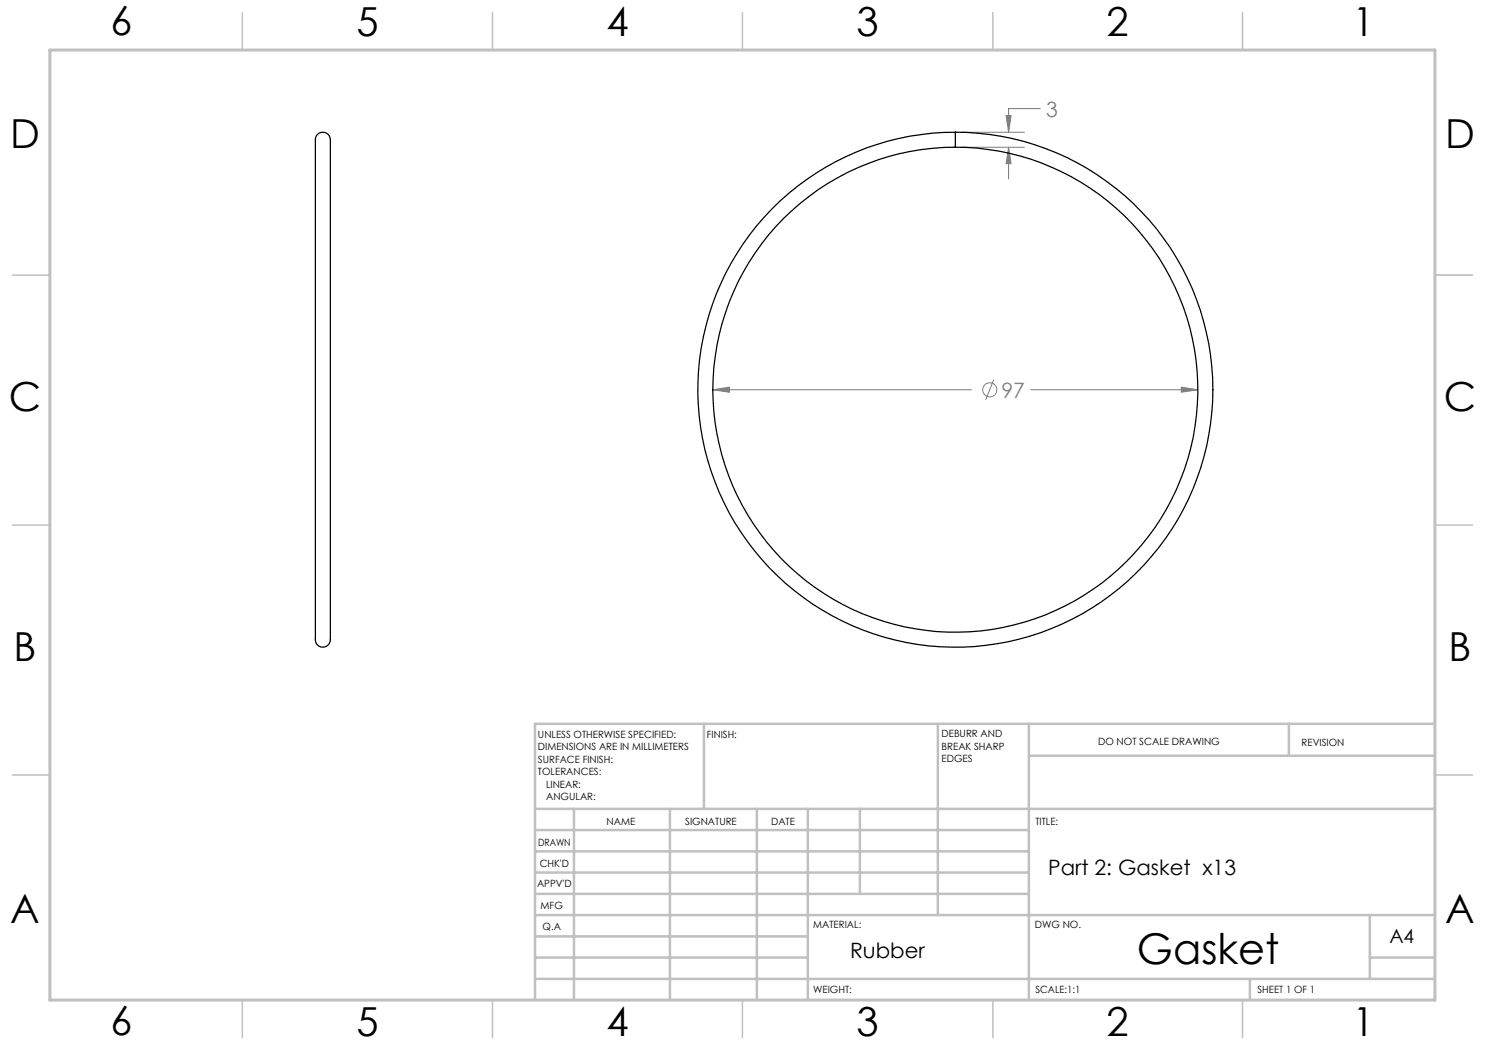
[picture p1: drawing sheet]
<svg xmlns="http://www.w3.org/2000/svg" width="297mm" height="210mm" viewBox="0 0 297 210" stroke-linecap="round" stroke-linejoin="round" font-family="sans-serif">
<g fill="none" stroke="#808080" stroke-width=".2">
<path d="M192.3 26.4h12.6M192.3 29.4h12.6M201.2 23.1h1l-.5 3.3zM201.7 29.4l.5 3.3h-1zM201.7 29.4v6.4M208.1 21.7h-6.4v4.7M142.6 78l3.3-.6v1zM142.6 78h51.7M198.8 75.9l-1.7 4.1M206.1 78h33.5M236.3 77.4l3.3 .6-3.3 .4z"/>
<circle cx="197.9" cy="78" r="1.41"/>
</g>
<path d="M287 55h7.5M287 144.8v55.2h-187.2" fill="none" stroke="#c0c0c0" stroke-width=".2"/>
<g fill="none" stroke="#c0c0c0" stroke-width=".5">
<path d="M140.8 144.8v17M187.6 144.8v38.2M205.8 144.8v55.2M205.8 151.2h81.2M257.8 144.8v6.4M287 144.8h-180v55.2M107 161.8h180M107 178.8h98.8M107 174.5h98.8M107 170.3h98.8M107 166h98.8M114.8 161.8v38.2"/>
<path d="M134 161.8v38.2M151.4 161.8v38.2M161.6 161.8v38.2M172 161.8v17M107 195.8h180M107 191.5h54.6M107 187.3h54.6M107 183h180M250 195.8v4.2M274 191.5h13M274 183v12.8"/>
</g>
<g fill="none" stroke="#c0c0c0" stroke-width=".3">
<path d="M48.5 2.5v7.5M98.5 2.5v7.5M148.5 2.5v7.5M198.6 2.5v7.5M248.5 2.5v7.5M2.5 55h7.5M287 55h7.5M2.5 105h7.5M287 105h7.5M2.5 155h7.5M287 155h7.5M48.5 200v7.5"/>
<path d="M98.5 200v7.5M148.5 200v7.5M198.6 200v7.5M248.5 200v7.5"/>
</g>
<path d="M10 10h277v190h-277z" fill="none" stroke="#c0c0c0" stroke-width=".6"/>
<path d="M142.6 78l3.3 .4v-1zM236.3 77.4v1l3.3-.4zM201.2 23.1h1l-.5 3.3zM201.7 29.4l.5 3.3h-1z" fill="#808080"/>
<g fill="none" stroke="#000" stroke-width=".25">
<path d="M63.5 26.9a1.56 1.56 0 0 1 1.9-.2 1.56 1.56 0 0 1 .7 1.7v98.3a2.68 2.68 0 0 1-.8 2.5 1.55 1.55 0 0 1-1.7-.1 1.55 1.55 0 0 1-.5-1.6v-98.3a3.4 3.4 0 0 1 .4-2.3zM191.1 26.4v3"/>
<circle cx="191.1" cy="78" r="51.5"/>
<circle cx="191.1" cy="77.9" r="48.5"/>
</g>
<text font-size="8.5" x="227.4" y="192.7">Gasket</text>
<g font-size="8">
<text x="22.1" y="7.1">6</text>
<text x="71.3" y="7.1">5</text>
<text x="121.3" y="7.1">4</text>
<text x="171.3" y="7.1">3</text>
<text x="221.3" y="7.1">2</text>
<text x="270.5" y="7.1">1</text>
<text x="2" y="29.7">D</text>
<text x="289" y="29.7">D</text>
<text x="1.8" y="82.2">C</text>
<text x="288.8" y="82.2">C</text>
<text x="2.7" y="132.2">B</text>
<text x="289.7" y="132.2">B</text>
<text x="2" y="184.7">A</text>
<text x="289" y="184.7">A</text>
<text x="22.1" y="207.1">6</text>
<text x="71.3" y="207.1">5</text>
<text x="121.3" y="207.1">4</text>
<text x="171.3" y="207.1">3</text>
<text x="221.3" y="207.1">2</text>
<text x="270.5" y="207.1">1</text>
</g>
<g font-size="4.2" fill="#808080">
<text x="209.3" y="23.3">3</text>
<text x="200.3" y="79.5">97</text>
</g>
<g font-size="4.2">
<text x="209.6" y="174.9">Part 2: Gasket x13</text>
<text x="170" y="191.5">Rubber</text>
</g>
<text font-size="3.9" x="277.9" y="188.5">A4</text>
<g font-size="2">
<text x="107.6" y="147.6">UNLESS OTHERWISE SPECIFIED:</text>
<text x="141.4" y="147.6">FINISH:</text>
<text x="188.3" y="147.5">DEBURR AND</text>
<text x="188.3" y="150">BREAK SHARP</text>
<text x="219.6" y="149">DO NOT SCALE DRAWING</text>
<text x="260.3" y="149.2">REVISION</text>
<text x="107.6" y="150.1">DIMENSIONS ARE IN MILLIMETERS</text>
<text x="107.6" y="152.6">SURFACE FINISH:</text>
<text x="107.6" y="155.1">TOLERANCES:</text>
<text x="188.3" y="152.5">EDGES</text>
<text x="109.2" y="157.6">LINEAR:</text>
<text x="109.2" y="160.1">ANGULAR:</text>
<text x="121.3" y="165">NAME</text>
<text x="137" y="164.9">SIGNATURE</text>
<text x="154.2" y="164.9">DATE</text>
<text x="207.1" y="164.9">TITLE:</text>
<text x="107.6" y="169.1">DRAWN</text>
<text x="107.9" y="173.3">CHK'D</text>
<text x="107.4" y="177.4">APPV'D</text>
<text x="108.1" y="181.8">MFG</text>
<text x="108.5" y="186">Q.A</text>
<text x="162.6" y="185.5">MATERIAL:</text>
<text x="207" y="185.5">DWG NO.</text>
<text x="162.6" y="198.5">WEIGHT:</text>
<text x="207.1" y="198.6">SCALE:1:1</text>
<text x="251.5" y="198.6">SHEET 1 OF 1</text>
</g>
</svg>
